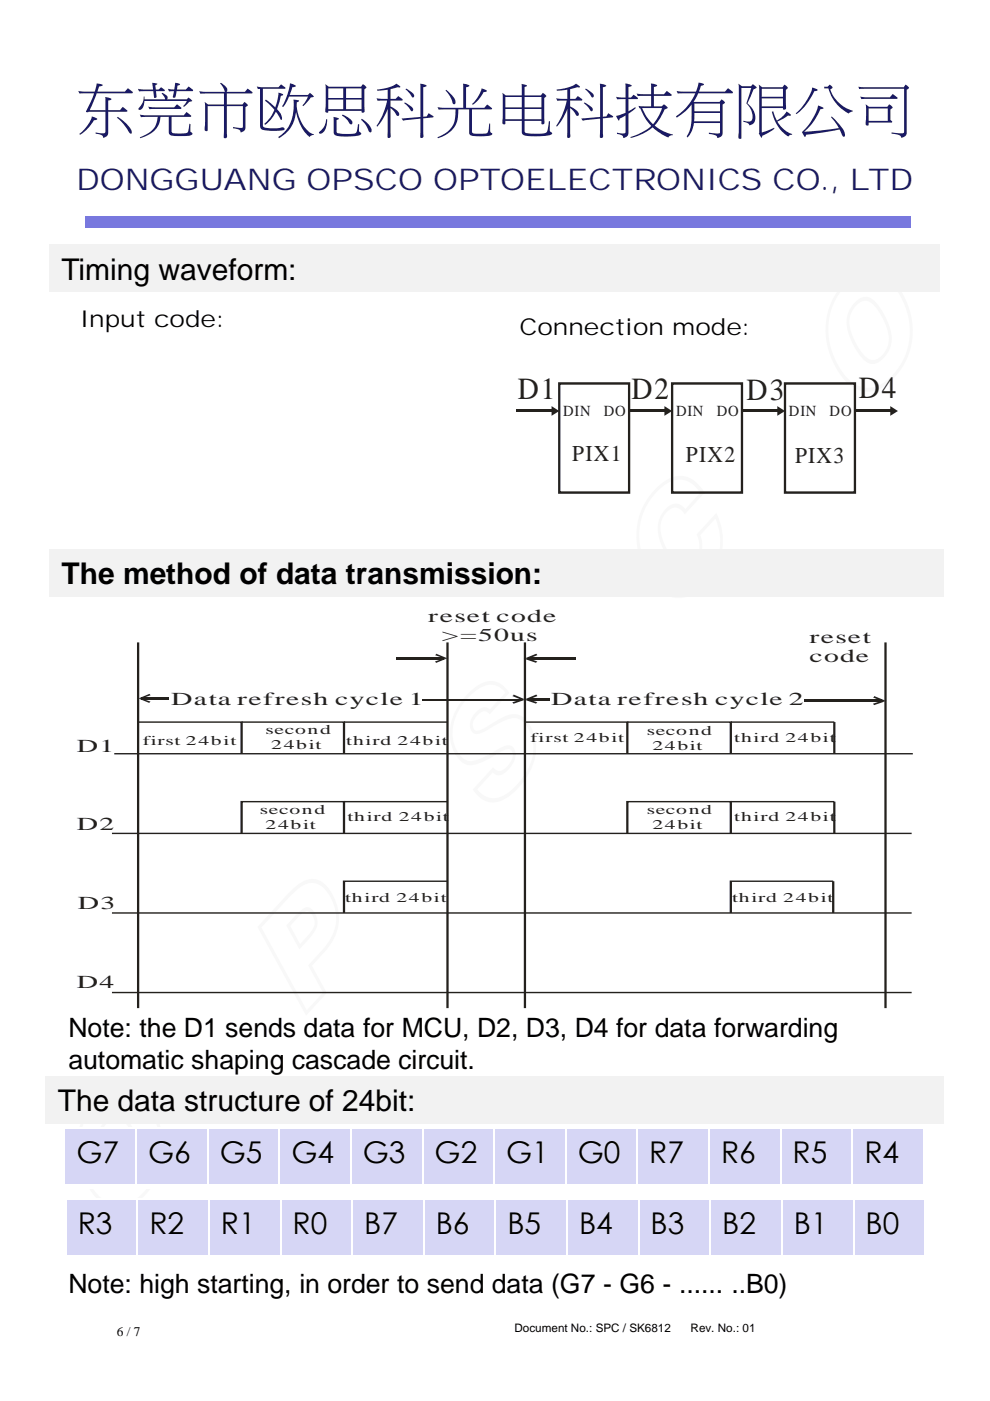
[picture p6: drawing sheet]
<svg xmlns="http://www.w3.org/2000/svg" width="210mm" height="297mm" viewBox="0 0 210 297" stroke-linecap="round" stroke-linejoin="round" font-family="sans-serif">
<path d="M18.2 45.7h174.9v2.5h-174.9z" fill="#7878de"/>
<path d="M22.3 237.6a2.71 2.71 0 0 1 4.5-.3 13.1 13.1 0 0 1 3.5 8.4 5.7 5.7 0 0 1-3.8 4.7 3.6 3.6 0 0 1-3.2-2.1 11 11 0 0 1-2.5-8l.7-1.7zM21 233.3a14.2 14.2 0 0 0 1.3 21.3 5.6 5.6 0 0 0 6.9-.7 14 14 0 0 0 2.4-18.7 7.5 7.5 0 0 0-5.7-4 6.6 6.6 0 0 0-4.9 2.1zM22.7 238.1a5.3 5.3 0 0 0-.9 6 10 10 0 0 0 3.8 5.4 2.38 2.38 0 0 0 2.7-1 5.3 5.3 0 0 0 .9-5.9 10.1 10.1 0 0 0-3.8-5.4 2.36 2.36 0 0 0-2.7 .9zM20.8 232.7a6.3 6.3 0 0 1 8.1-1.5 15.1 15.1 0 0 1 .6 23.4 6.2 6.2 0 0 1-9.4-.9 15.4 15.4 0 0 1-1.2-18.8zM61.3 189.3a7.1 7.1 0 0 1 5.3-2.9 5.2 5.2 0 0 1 3.9 3.2 9.9 9.9 0 0 1-1.7 12.3l-2.6 2.9 3.1 5.7-4.4 4.8-10.3-18.8zM61.7 189.9l-6.3 6.7 9.7 17.6 3.4-3.8-3.1-5.7 2.9-3.2a9.1 9.1 0 0 0 .8-12.8 3.8 3.8 0 0 0-5.9-.2zM63.1 193.7l.9-.8a1.49 1.49 0 0 1 2.5 .3 3.7 3.7 0 0 1-.2 5l-2.8 3.1-2.8-5.1zM63.5 194.2l-1.9 2.1 2 3.9 1.5-1.6a4.1 4.1 0 0 0 1.6-3.6l-.4-.8a1.27 1.27 0 0 0-1-1 1.27 1.27 0 0 0-1.3 .6zM99.6 146.7a6.1 6.1 0 0 1 5.6-2.2 5.2 5.2 0 0 1 2.8 2.4l-4.1 4.5a1.4 1.4 0 0 0-2.4 0 2.58 2.58 0 0 0-1 3.2 1.05 1.05 0 0 0 1.5 .2l2-1.2a9.3 9.3 0 0 1 5.3-2.2 4.7 4.7 0 0 1 3.6 3.3 10.9 10.9 0 0 1-2.4 11.7 9 9 0 0 1-5.9 3.7 5.1 5.1 0 0 1-4.3-2.7l4.3-4.7a1.64 1.64 0 0 0 2.7 .1 3.2 3.2 0 0 0 1.3-3.6 1.08 1.08 0 0 0-1.5-.2l-1.9 1a11.4 11.4 0 0 1-5.8 2.2 4.8 4.8 0 0 1-3.3-3.2 10.9 10.9 0 0 1 2.8-11.6zM99.7 147.5a10.1 10.1 0 0 0-3.1 11 3.8 3.8 0 0 0 3.4 2.9 18.8 18.8 0 0 0 6.2-2.9 2.36 2.36 0 0 1 2.5-.2 3.6 3.6 0 0 1-.9 4.9 2.21 2.21 0 0 1-3 .8l-.3-.3-3.3 3.7a4.4 4.4 0 0 0 6.6 .6 13.1 13.1 0 0 0 5.3-9.1 7.7 7.7 0 0 0-2.8-6.4 3.5 3.5 0 0 0-3.3 .3l-3.5 1.9a4.1 4.1 0 0 1-2.9 .8 2.69 2.69 0 0 1-.1-4 2.81 2.81 0 0 1 2.8-1.5l.6 .5 3.3-3.7a3.9 3.9 0 0 0-5.8-.7zM139.8 103.8a13.7 13.7 0 0 0-2.2 17.2 8.8 8.8 0 0 0 5.5 5 6.4 6.4 0 0 0 5.6-2.2 12 12 0 0 0 3-13.9l-3.2 3.6a5.6 5.6 0 0 1-2.6 7.1 3.6 3.6 0 0 1-3.9-1.9 10.8 10.8 0 0 1-2.4-7.9 5.4 5.4 0 0 1 3.3-4 2.43 2.43 0 0 1 2.5 1.1l3.1-3.4a4.9 4.9 0 0 0-8.1-1.3zM139.4 103.3a6.3 6.3 0 0 1 6.4-2.1 7.5 7.5 0 0 1 3.7 3.2l-4.3 4.7a2.17 2.17 0 0 0-1.8-1.5 2.17 2.17 0 0 0-2.1 1.1 5.4 5.4 0 0 0-.7 5.9 9.2 9.2 0 0 0 3.8 5.2 2.81 2.81 0 0 0 3.3-1.6 5.2 5.2 0 0 0 .1-4.9l4.1-4.5a13.2 13.2 0 0 1-5.9 17.6 6.1 6.1 0 0 1-7.1-2.2 15.4 15.4 0 0 1-1.4-18.7zM181.2 64.3a2.71 2.71 0 0 1 4.5-.3 13.1 13.1 0 0 1 3.4 8.4 5.7 5.7 0 0 1-3.7 4.8 3.6 3.6 0 0 1-3.3-2.2 11 11 0 0 1-2.4-8l.7-1.7zM179.9 60a14.2 14.2 0 0 0 1.3 21.4 5.6 5.6 0 0 0 6.9-.7 14 14 0 0 0 2.3-18.8 7.4 7.4 0 0 0-5.6-4 6.6 6.6 0 0 0-4.9 2.1zM181.5 64.9a5.3 5.3 0 0 0-.8 5.9 10 10 0 0 0 3.8 5.4 2.36 2.36 0 0 0 2.7-1 5.3 5.3 0 0 0 .8-5.9 10 10 0 0 0-3.8-5.4 2.34 2.34 0 0 0-2.7 1zM179.7 59.4a6.3 6.3 0 0 1 8-1.4 15.6 15.6 0 0 1 5.8 10.8 13.9 13.9 0 0 1-7.4 13.9 6.2 6.2 0 0 1-7.1-2.3 15.4 15.4 0 0 1-1.3-18.8z" fill="#f8f8f8"/>
<g fill="#f2f2f2">
<path d="M10.5 116.4h189.7v10.1h-189.7z"/>
<path d="M9.7 228.1h190.5v10.2h-190.5z"/>
</g>
<path d="M13.7 239.2h182.3v12.4h-182.3z" fill="#d6d6f5"/>
<g fill="#fff">
<path d="M28.7 239h.4v13.1h-.4z"/>
<path d="M43.9 239h.3v13.1h-.3z"/>
<path d="M59.1 239h.3v13.1h-.3z"/>
<path d="M74.3 239h.3v13.1h-.3z"/>
<path d="M89.5 239h.3v13.1h-.3z"/>
<path d="M104.6 239h.4v13.1h-.4z"/>
<path d="M119.9 239h.3v13.1h-.3z"/>
<path d="M135 239h.4v13.1h-.4z"/>
<path d="M150.2 239h.4v13.1h-.4z"/>
<path d="M165.4 239h.4v13.1h-.4z"/>
<path d="M180.6 239h.4v13.1h-.4z"/>
<path d="M13.5 239h.3v13.1h-.3z"/>
<path d="M195.8 239h.4v13.1h-.4z"/>
<path d="M13.5 239h182.7v.3h-182.7z"/>
<path d="M13.5 251.1h182.7v1h-182.7z"/>
</g>
<path d="M13.9 254.2h182.3v12.5h-182.3z" fill="#d6d6f5"/>
<g fill="#fff">
<path d="M29 254.1h.3v13.1h-.3z"/>
<path d="M44.2 254.1h.3v13.1h-.3z"/>
<path d="M59.4 254.1h.3v13.1h-.3z"/>
<path d="M74.5 254.1h.4v13.1h-.4z"/>
<path d="M89.7 254.1h.4v13.1h-.4z"/>
<path d="M104.9 254.1h.4v13.1h-.4z"/>
<path d="M120.1 254.1h.4v13.1h-.4z"/>
<path d="M135.3 254.1h.3v13.1h-.3z"/>
<path d="M150.5 254.1h.4v13.1h-.4z"/>
<path d="M165.7 254.1h.3v13.1h-.3z"/>
<path d="M180.9 254.1h.4v13.1h-.4z"/>
<path d="M13.8 254.1h.3v13.1h-.3z"/>
<path d="M196.1 254.1h.3v13.1h-.3z"/>
<path d="M13.8 254.1h182.6v.3h-182.6z"/>
<path d="M13.8 266.1h182.6v1.1h-182.6z"/>
</g>
<path d="M10.5 51.8h189v10.2h-189z" fill="#f2f2f2"/>
<path d="M118.6 81.3h14.8v23.1h-14.8zM142.6 81.3h14.8v23.1h-14.8zM166.5 81.3h14.8v23.1h-14.8z" fill="none" stroke="#24211d" stroke-width=".5"/>
<g fill="#24211d">
<path d="M140.9 86.1l1.7 1-1.7 1.1z"/>
<path d="M164.9 86.1l1.6 1-1.6 1.1z"/>
<path d="M188.8 86.1l1.7 1-1.7 1.1z"/>
<path d="M117 86.1l1.6 1-1.6 1.1z"/>
</g>
<g fill="#24211d">
<path d="M133.4 86.8h7.5v.5h-7.5z"/>
<path d="M157.4 86.8h7.5v.5h-7.5z"/>
<path d="M181.3 86.8h7.5v.5h-7.5z"/>
<path d="M109.5 86.8h7.5v.5h-7.5z"/>
</g>
<g fill="none" stroke="#24211d" stroke-width=".38">
<path d="M29.3 136.2v77.5M94.9 136.2v77.5M111.3 136.2v77.5M187.8 136.2v77.5M24.2 159.8h169.4M29.3 153.1h21.9v6.7M51.2 153.1h21.8v6.7M73 153.1h21.9M111.3 153.1h21.8v6.7M133.1 153.1h21.9v6.7M155 153.1h22v6.7M23.7 176.7h169.7"/>
<path d="M51.2 176.7v-6.7h21.8v6.7M73 170h21.9M133.1 176.7v-6.7h21.9v6.7M155 170h22v6.7M23.7 193.6h169.7M94.9 186.8h-21.9v6.8M155 193.6v-6.8h21.7v6.8M23.7 210.4h169.7"/>
</g>
<g fill="#24211d">
<path d="M29 148h.5v.2z"/>
<path d="M29.5 148l2.2-.9 .2 .3-2.1 .8v-.2l-.3 .2z" fill-rule="evenodd"/>
<path d="M29.5 148.2l.3-.2 2.1 .8-.2 .3z" fill-rule="evenodd"/>
</g>
<path d="M30 148.1h5.8" fill="none" stroke="#24211d" stroke-width=".44"/>
<g fill="#24211d">
<path d="M111.1 148.2l.5 .1-.5 .2z"/>
<path d="M108.7 148.9l2.1-.7v.3l.3-.3v.3l-2.2 .7z" fill-rule="evenodd"/>
<path d="M108.9 147.3l2.2 .9-.3 .3-2.1-.9z" fill-rule="evenodd"/>
</g>
<path d="M89.6 148.3h21" fill="none" stroke="#24211d" stroke-width=".3"/>
<g fill="#24211d">
<path d="M111.1 148.3l.5-.1v.3z"/>
<path d="M111.6 148.2l2.1-.9 .3 .3-2.2 .9v-.3l-.2 .3z" fill-rule="evenodd"/>
<path d="M111.8 148.2l2.2 .7-.3 .3-2.1-.7z" fill-rule="evenodd"/>
</g>
<path d="M112.1 148.2h4.5" fill="none" stroke="#24211d" stroke-width=".44"/>
<g fill="#24211d">
<path d="M187.6 148.5l.5 .1-.5 .2z"/>
<path d="M185.2 149.2l2.1-.7v.3l.3-.3v.3l-2.2 .7z" fill-rule="evenodd"/>
<path d="M185.4 147.6l2.2 .9-.3 .3-2.1-.9z" fill-rule="evenodd"/>
</g>
<path d="M170.7 148.5h16.4" fill="none" stroke="#24211d" stroke-width=".44"/>
<g fill="#24211d">
<path d="M94.7 139.5h.5l-.5 .2z"/>
<path d="M111.1 139.7l.5-.2v.3z"/>
<path d="M92.3 140.3l2.4-.8v.2l-2.2 .8z" fill-rule="evenodd"/>
<path d="M92.5 138.6l2.2 .9-.3 .2-2.1-.8z" fill-rule="evenodd"/>
<path d="M111.6 139.5l2.1-.9 .3 .3-2.2 .9v-.3l-.2 .3z" fill-rule="evenodd"/>
<path d="M111.8 139.5l2.2 .8-.3 .2-2.1-.7z" fill-rule="evenodd"/>
</g>
<g fill="#24211d">
<path d="M84.1 139.3h10.1v.5h-10.1z"/>
<path d="M112.1 139.3h10.1v.5h-10.1z"/>
</g>
<text font-size="12.7" fill="#191965" x="16.1" y="27.3">东莞市欧思科光电科技有限公司</text>
<g font-size="6.5" fill="#24211d">
<text x="109.8" y="84.6">D1</text>
<text x="133.9" y="84.6">D2</text>
<text x="158.4" y="84.8">D3</text>
<text x="182.2" y="84.4">D4</text>
</g>
<text font-size="6.3" fill="#191965" x="16.2" y="40.4">DONGGUANG OPSCO OPTOELECTRONICS CO., LTD</text>
<g font-size="6.3">
<text x="13" y="59.3">Timing waveform:</text>
<text x="13" y="123.8">The method of data transmission:</text>
<text x="12.3" y="235.6">The data structure of 24bit:</text>
<text x="16.2" y="246.6">G7</text>
<text x="31.4" y="246.6">G6</text>
<text x="46.6" y="246.6">G5</text>
<text x="61.8" y="246.6">G4</text>
<text x="77" y="246.6">G3</text>
<text x="92.2" y="246.6">G2</text>
<text x="107.4" y="246.6">G1</text>
<text x="122.5" y="246.6">G0</text>
<text x="137.7" y="246.6">R7</text>
<text x="152.9" y="246.6">R6</text>
<text x="168.1" y="246.6">R5</text>
<text x="183.3" y="246.6">R4</text>
<text x="16.5" y="261.7">R3</text>
<text x="31.7" y="261.7">R2</text>
<text x="46.9" y="261.7">R1</text>
<text x="62.1" y="261.7">R0</text>
<text x="77.2" y="261.7">B7</text>
<text x="92.4" y="261.7">B6</text>
<text x="107.6" y="261.7">B5</text>
<text x="122.8" y="261.7">B4</text>
<text x="138" y="261.7">B3</text>
<text x="153.2" y="261.7">B2</text>
<text x="168.4" y="261.7">B1</text>
<text x="183.6" y="261.7">B0</text>
</g>
<g font-size="5.7">
<text x="14.5" y="219.8">Note: the D1 sends data for MCU, D2, D3, D4 for data forwarding</text>
<text x="14.5" y="226.6">automatic shaping cascade circuit.</text>
<text x="14.5" y="274.2">Note: high starting, in order to send data (G7 - G6 - ...... ..B0)</text>
</g>
<g font-size="4.9">
<text x="17" y="69.4">Input code:</text>
<text x="110.2" y="71">Connection mode:</text>
</g>
<g font-size="4.8" fill="#24211d">
<text x="121.4" y="97.8">PIX1</text>
<text x="145.5" y="97.9">PIX2</text>
<text x="168.6" y="98.1">PIX3</text>
</g>
<g font-size="3.9" fill="#24211d">
<text x="90.8" y="131.9">reset code</text>
<text x="93.7" y="135.9">&gt;=50us</text>
<text x="171.7" y="136.4">reset</text>
<text x="171.7" y="140.4">code</text>
<text x="36.3" y="149.4">Data refresh cycle 1</text>
<text x="116.9" y="149.5">Data refresh cycle 2</text>
<text x="16.3" y="159.5">D1</text>
<text x="16.3" y="176">D2</text>
<text x="16.5" y="192.7">D3</text>
<text x="16.3" y="209.6">D4</text>
</g>
<g font-size="3.3" fill="#24211d">
<text x="119.4" y="88.2">DIN</text>
<text x="128.1" y="88.2">DO</text>
<text x="143.4" y="88.2">DIN</text>
<text x="152" y="88.2">DO</text>
<text x="167.3" y="88.2">DIN</text>
<text x="176" y="88.2">DO</text>
</g>
<g font-size="2.8" fill="#24211d">
<text x="56.3" y="155.6">second</text>
<text x="137.2" y="155.8">second</text>
<text x="30.3" y="158">first 24bit</text>
<text x="57.5" y="158.8">24bit</text>
<text x="73.4" y="158">third 24bit</text>
<text x="112.5" y="157.3">first 24bit</text>
<text x="138.4" y="158.9">24bit</text>
<text x="155.7" y="157.3">third 24bit</text>
<text x="55.1" y="172.7">second</text>
<text x="137.2" y="172.7">second</text>
<text x="56.3" y="175.7">24bit</text>
<text x="73.7" y="174.2">third 24bit</text>
<text x="138.4" y="175.7">24bit</text>
<text x="155.7" y="174.2">third 24bit</text>
<text x="73.2" y="191.2">third 24bit</text>
<text x="155.3" y="191.2">third 24bit</text>
</g>
<text font-size="2.8" x="24.8" y="283.2">6 / 7</text>
<g font-size="2.5">
<text x="109.1" y="282.3">Document No.: SPC / SK6812</text>
<text x="146.5" y="282.3">Rev. No.: 01</text>
</g>
</svg>
